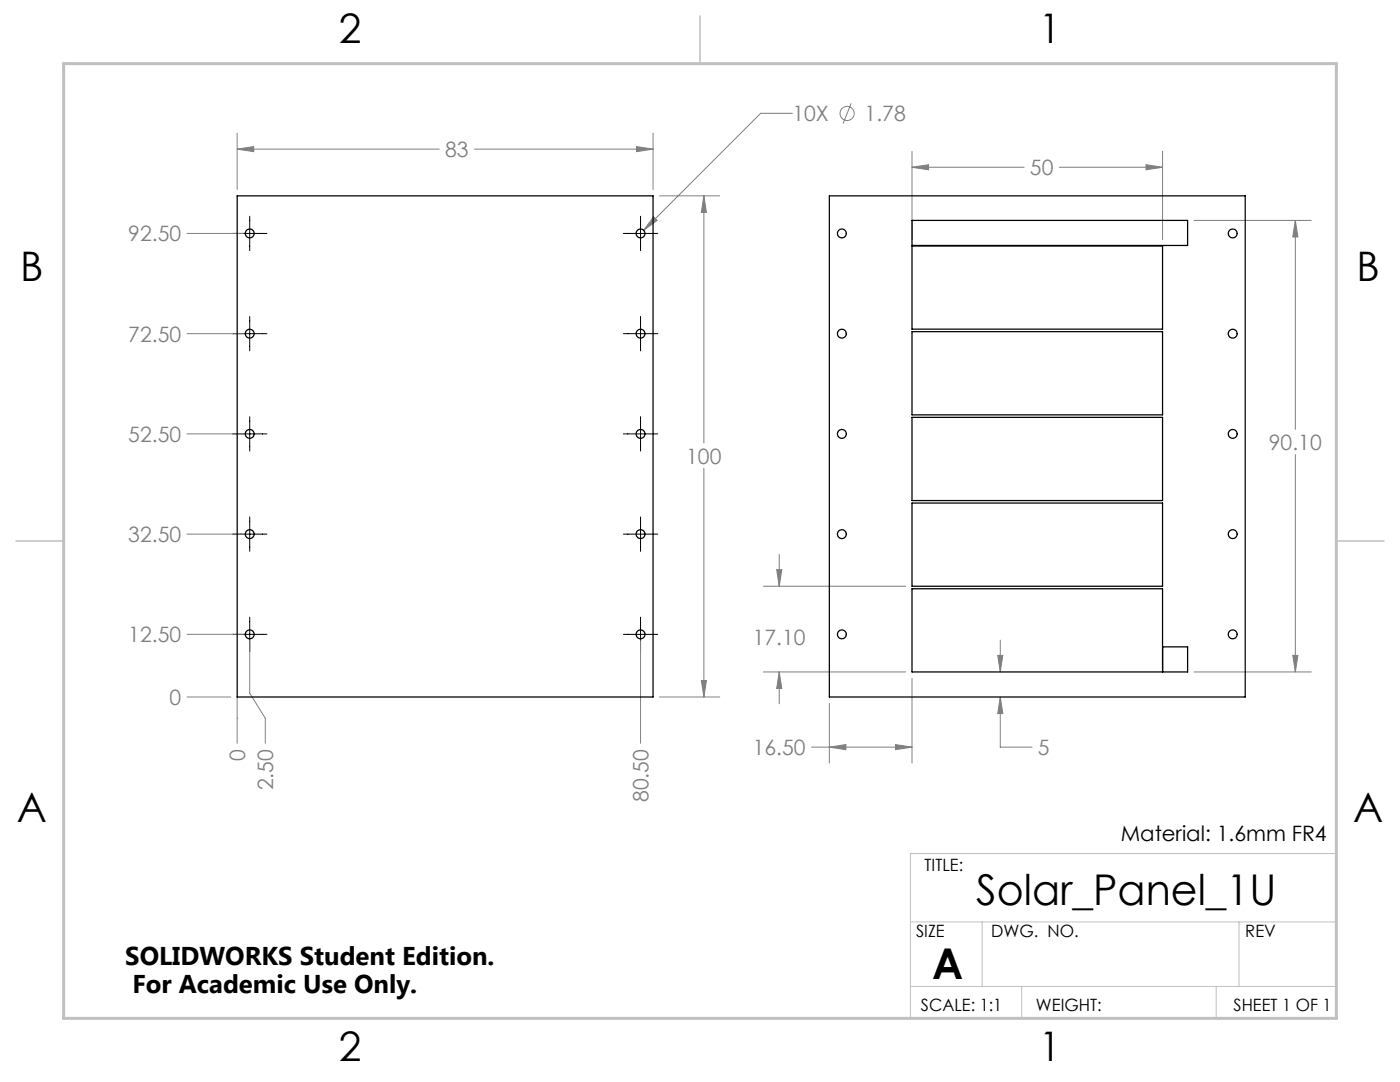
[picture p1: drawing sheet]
<svg xmlns="http://www.w3.org/2000/svg" width="279mm" height="216mm" viewBox="0 0 279 216" stroke-linecap="round" stroke-linejoin="round" font-family="sans-serif">
<g fill="none" stroke="#808080" stroke-width=".2">
<path d="M47.3 29.8l3.3-.6v1.1zM47.3 26.6v11.2M47.3 29.8h40.4M94.7 29.8h35.6M127 29.2l3.3 .6-3.3 .5zM130.3 26.6v11.2M131.6 39.1h12.1M140.5 39.1l.5 3.3h-1zM140.5 39.1v49.3M158.2 22.6h-6.4l-23.3 23.4M169.9 20.6l-1.6 4.1M182 33.4l3.3-.5v1z"/>
<path d="M182 30.2v17.6M182 33.4h22.4M211.4 33.4h20.6M228.7 32.9l3.3 .5-3.3 .5zM232 30.2v17.6M37.3 46.6h11.3M130.4 43.3l.8 .7-2.7 2zM238.3 44h23.4M258.5 44l.5 3.3h-1zM258.5 44v41.7M37.3 66.6h11.3M37.3 86.6h11.3"/>
<path d="M140.5 93.4v45.7M258.5 90.7v43.4M37.3 106.6h11.3M152.3 117h28.4M155 113.7h1l-.5 3.3zM155.5 110.6v6.4M37.3 139.1h8.8M37.3 126.6h11.3M47.3 139.1v9.2M49.8 127.8v10.5l3.1 5v5M127.8 127.8v20.5M131.6 139.1h12.1"/>
<path d="M140 135.8h1l-.5 3.3zM152.3 134.1h28.4M155.5 134.1l.5 3.3h-1zM155.5 134.1v6.3M182 135.3v17M199.1 130.8h1l-.5 3.3zM199.6 139.1l.5 3.3h-1zM199.6 139.1v10h6.4M199.6 127.7v6.4M238.3 134.1h23.4M258 130.8h1l-.5 3.3zM162 149.1h20"/>
<path d="M165.5 149.1l3.3-.5v1zM165.5 140.4v11.9M178.7 148.6l3.3 .5-3.3 .5z"/>
<circle cx="169.1" cy="22.6" r="1.41"/>
</g>
<g fill="none" stroke="#000" stroke-width=".2">
<path d="M46.4 46.6h6.9M49.8 43.2v6.8M124.4 46.6h6.9M127.8 43.2v6.8M46.4 66.6h6.9M49.8 63.2v6.8M124.4 66.6h6.9M127.8 63.2v6.8M46.4 86.6h6.9M49.8 83.2v6.8M124.4 86.6h6.9M127.8 83.2v6.8"/>
<path d="M46.4 106.6h6.9M49.8 103.2v6.8M124.4 106.6h6.9M127.8 103.2v6.8M46.4 126.6h6.9M49.8 123.2v6.8M124.4 126.6h6.9M127.8 123.2v6.8"/>
</g>
<path d="M266.7 153.3v49.9h-239.9M266.7 170.3h-85v32.9M181.7 196.8h85M181.7 184h85M196 184v12.8M203.9 196.8v6.4M242.7 196.8v6.4M247.3 184v12.8" fill="none" stroke="#c0c0c0" stroke-width=".2"/>
<path d="M139.7 3.2v9.5M3.2 107.9h9.5M266.7 107.9h9.5" fill="none" stroke="#c0c0c0" stroke-width=".3"/>
<path d="M12.7 12.7h254v190.5h-254z" fill="none" stroke="#c0c0c0" stroke-width=".6"/>
<path d="M47.3 29.8l3.3-.6v1.1zM127 29.2l3.3 .6-3.3 .5zM140.5 39.1l.5 3.3h-1zM140 135.8h1l-.5 3.3zM130.4 43.3l-1.9 2.7 2.7-2zM165.5 149.1l3.3-.5v1zM178.7 148.6l3.3 .5-3.3 .5zM199.1 130.8h1l-.5 3.3zM199.6 139.1l.5 3.3h-1zM258 130.8h1l-.5 3.3zM258.5 44l.5 3.3h-1zM155.5 134.1l.5 3.3h-1zM155 113.7h1l-.5 3.3zM228.7 32.9l3.3 .5-3.3 .5zM182 33.4l3.3-.5v1z" fill="#808080"/>
<g fill="none" stroke="#000" stroke-width=".25">
<path d="M47.3 39.1h83v100h-83zM165.5 39.1h83v100h-83zM182 49.1h50v16.6h-50zM182 44h55v5h-55zM182 66.2h50v16.6h-50zM182 83.3h50v16.6h-50zM182 100.4h50v16.6h-50zM232 129.1h5v5h-55v-16.6h50v16.6"/>
<circle cx="49.8" cy="46.6" r=".89"/>
<circle cx="127.8" cy="46.6" r=".89"/>
<circle cx="168" cy="46.6" r=".89"/>
<circle cx="246" cy="46.6" r=".89"/>
<circle cx="49.8" cy="66.6" r=".89"/>
<circle cx="127.8" cy="66.6" r=".89"/>
<circle cx="168" cy="66.6" r=".89"/>
<circle cx="246" cy="66.6" r=".89"/>
<circle cx="49.8" cy="86.6" r=".89"/>
<circle cx="127.8" cy="86.6" r=".89"/>
<circle cx="168" cy="86.6" r=".89"/>
<circle cx="246" cy="86.6" r=".89"/>
<circle cx="49.8" cy="106.6" r=".89"/>
<circle cx="127.8" cy="106.6" r=".89"/>
<circle cx="168" cy="106.6" r=".89"/>
<circle cx="246" cy="106.6" r=".89"/>
<circle cx="49.8" cy="126.6" r=".89"/>
<circle cx="127.8" cy="126.6" r=".89"/>
<circle cx="168" cy="126.6" r=".89"/>
<circle cx="246" cy="126.6" r=".89"/>
</g>
<g font-size="8.5">
<text x="194.8" y="180.6">Solar_Panel_1U</text>
<text x="186" y="195.4">A</text>
</g>
<g font-size="8.1">
<text x="67.6" y="8.5">2</text>
<text x="207.3" y="8.5">1</text>
<text x="4" y="56.2">B</text>
<text x="270.7" y="56.2">B</text>
<text x="3.3" y="164.1">A</text>
<text x="270" y="164.1">A</text>
<text x="67.6" y="211.7">2</text>
<text x="207.3" y="211.7">1</text>
</g>
<g font-size="5.1">
<text x="25" y="192.5">SOLIDWORKS Student Edition.</text>
<text x="26.4" y="198.1">For Academic Use Only.</text>
</g>
<g font-size="4.2" fill="#808080">
<text x="158.2" y="24.2">10X</text>
<text x="172.6" y="24.2">1.78</text>
<text x="88.8" y="31.4">83</text>
<text x="205.6" y="35">50</text>
<text x="25.6" y="48.2">92.50</text>
<text x="25.6" y="68.2">72.50</text>
<text x="25.6" y="88.2">52.50</text>
<text x="253.2" y="89.8">90.10</text>
<text x="137" y="92.5">100</text>
<text x="25.6" y="108.2">32.50</text>
<text x="25.6" y="128.2">12.50</text>
<text x="150.2" y="128.7">17.10</text>
<text x="33.8" y="140.7">0</text>
<text x="48.9" y="151.8" transform="rotate(-90 48.9 151.8)">0</text>
<text x="150.2" y="150.7">16.50</text>
<text x="207.2" y="150.7">5</text>
<text x="54.5" y="157.7" transform="rotate(-90 54.5 157.7)">2.50</text>
<text x="129.4" y="160" transform="rotate(-90 129.4 160)">80.50</text>
</g>
<text font-size="4.2" x="223.7" y="167.8">Material: 1.6mm FR4</text>
<g font-size="3.4">
<text x="184.5" y="173.9">TITLE:</text>
<text x="182.8" y="187">SIZE</text>
<text x="197.8" y="187">DWG. NO.</text>
<text x="248.5" y="187">REV</text>
<text x="183.8" y="201.8">SCALE: 1:1</text>
<text x="206.7" y="201.8">WEIGHT:</text>
<text x="246.2" y="201.8">SHEET 1 OF 1</text>
</g>
</svg>
